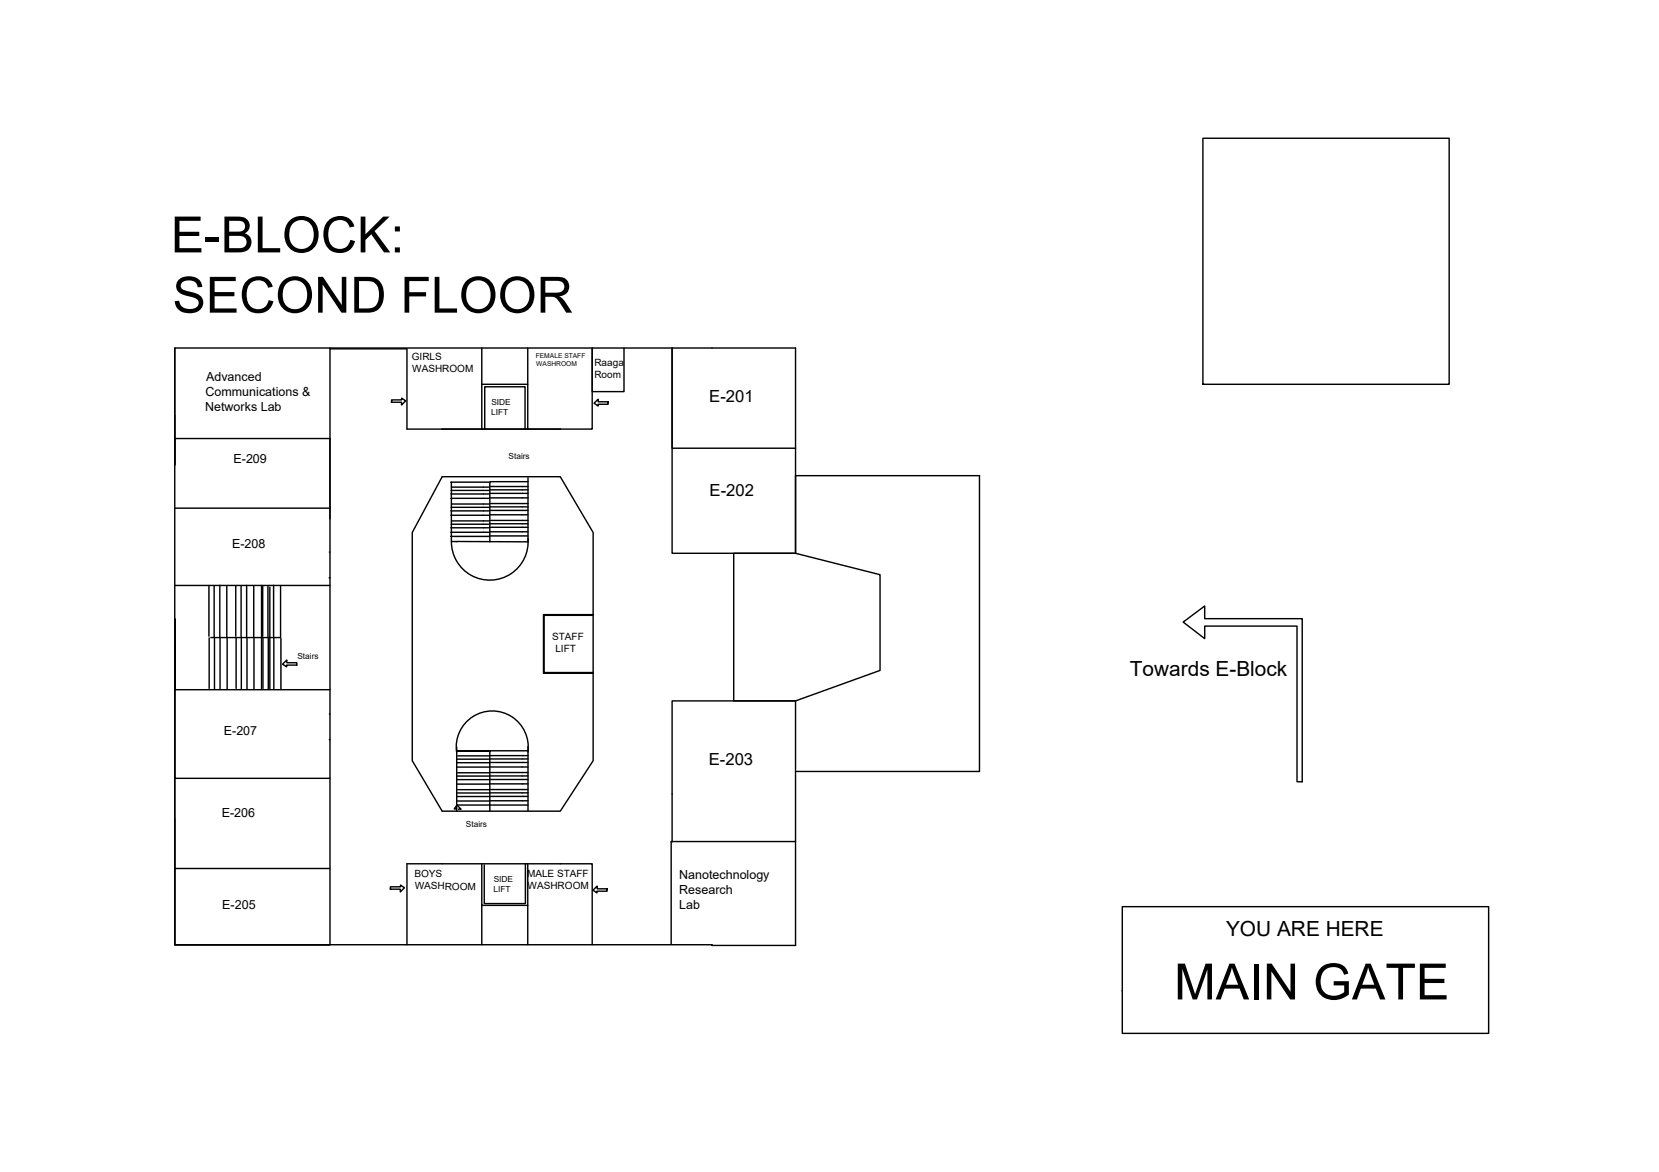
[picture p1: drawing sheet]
<svg xmlns="http://www.w3.org/2000/svg" width="297mm" height="210mm" viewBox="0 0 297 210" stroke-linecap="round" stroke-linejoin="round" font-family="sans-serif">
<!-- layer: 0 -->
<g fill="none" stroke="#000" stroke-width=".25">
<path d="M215.4 24.8h44.1v44h-44.1zM31.3 62.3v21M31.3 78.5h27.8v14.4M59.1 62.3v106.9h-27.8h96.2v.1h15M70.1 72h1.8v.5l.7-.7-.7-.5v.3h-1.8v.5M86.3 62.3v14.5M86.3 68.8h8.2M86.8 76.9v-7.6h7.2v7.6M94.5 62.3v14.5M108.9 72v.4h-1.8v.3l-.7-.5 .7-.7v.5h1.8M111.7 62.3v7.8h-5.7v-7.8v14.5h-33.1v-14.3h-13.8M31.3 91h27.8"/>
<path d="M59 98.9h.1M79.2 85.4h21.1l5.9 10v40.8l-5.9 9.1h-21.1l-5.4-9.1v-40.8zM80.7 86.4h6.8M80.7 96.1h6.8M80.7 95.3h6.8M80.7 94.5h6.8M80.7 92.3h6.8M80.7 91.5h6.8M80.7 89.3h6.8M80.7 88.5h6.8M80.8 93.9h6.7M80.8 90.9h6.7"/>
<path d="M80.8 87.8h6.7M80.8 93.3h6.7M80.8 90.3h6.7M80.8 87.2h6.7M87.7 95.2h6.8M87.7 94.4h6.8M87.7 92.2h6.8M87.7 91.4h6.8M87.7 89.2h6.8M87.7 88.4h6.8M87.7 96h6.8M87.7 93.8h6.8"/>
<path d="M87.7 90.8h6.8M87.7 87.7h6.8M87.8 93.2h6.7M87.8 90.2h6.7M87.8 87.1h6.7M94.5 86.3h-6.8v10.7M94.5 96.4a6.9 6.9 0 0 1-6.5 7.5 6.9 6.9 0 0 1-7.2-6.9M94.5 85.5v11.5h-13.7v-10.6M131.4 99.1h11l15.2 3.8v17.2l-15.2 5.4h-11zM142.4 99.1v-36.8h-111.1v106.9v-53.4v23.6h27.8M142.4 80.3h-22.1v-18v36.8h22.1M142.4 99.1v-13.9h33v53h-33"/>
<path d="M31.3 104.9h27.8M31.4 110.8v12.7v-5.8M37.4 104.9v9.1M37.5 114.3v9M37.7 114.2h12.4M38.3 105v9.1M38.4 114.3v9.1M39.4 104.8v9.3M39.4 114.2v9.3M40.6 105v9.1M40.7 114.3v9.2M42.2 104.9v9.1"/>
<path d="M42.3 114.3v9M43.2 105v9.1M43.2 114.3v9.1M44.2 104.8v9.3M44.2 114.2v9.3M45.4 105v9.1M45.5 114.3v9.2M46.8 104.9v18.6M47 104.9v9.1M47.1 114.3v9M48 105v9.1M48 114.3v9.1"/>
<path d="M48.3 105.1v18.3M49 104.8v9.3M49 114.2v9.3M50.2 105v9.1M50.3 114.3v9.2M50.6 118.9l.8-.7v.5h1.7v.4h-1.8v.3zM58.9 103.5h.2M106.2 110.2h-8.8v10.3h8.8M106.2 110.1h-8.9v10.5h8.9M211.8 111.4l3.9-2.9v2.3h17.5v29.2h-1v-27.9h-16.5v2.3zM31.3 123.5h27.8M59 132.5h.1"/>
<path d="M59 127.9h.1M81.8 134.7a6.4 6.4 0 0 1 6.3-7.4 6.4 6.4 0 0 1 6.4 7.4M81.8 133.8v11.5M81.8 137.4h5.8M81.8 136.6h5.9M81.9 139h5.7M81.9 136h5.7M81.9 138.4h5.8M81.9 135.4h5.8M87.7 137.4h6.8M87.7 136.6h6.8M87.7 139h6.8"/>
<path d="M87.7 135.9h6.8M87.8 138.4h6.7M87.8 135.3h6.7M94.5 134.5h-12.6h5.8v10.7M94.5 133.7v11.5M94.5 139.6h-12.7M142.4 125.5h-22.1v25.3M142.4 125.5v43.7M31.3 155.5h27.8M69.9 159.3h1.8v.4l.7-.7-.7-.5v.3h-1.8v.5M81.6 144.9h-.3l.5-.7 .8 .7h-.5M81.8 144.2h12.7"/>
<path d="M81.8 143.5h5.8M81.8 140.4h5.8M81.9 142h5.7M81.9 141.4h5.8M87.7 143.4h6.8M87.7 140.4h6.8M87.7 142h6.8M87.8 141.4h6.7M94.1 154.7v7.1h-7.4v-6.9M94.5 154.7v7.5h-8.2v-7.4M94.5 142.6l-12.7 .1M108.7 159.2v.4h-1.8v.3l-.7-.5 .7-.7v.5h1.8"/>
<path d="M142.4 150.7h-22.2v18.5M86.3 162.2v7M94.5 162.2v7M106 169.2v-14.5h-33.1v14.5M200.9 162.4h65.6v22.7h-65.6z"/>
</g>
<g font-size="9">
<text x="30.6" y="45.2">E-BLOCK:</text>
<text x="30.9" y="56">SECOND FLOOR</text>
<text x="210.2" y="179">MAIN GATE</text>
</g>
<g font-size="3.7">
<text x="202.3" y="121.1">Towards E-Block</text>
<text x="219.5" y="167.6">YOU ARE HERE</text>
</g>
<g font-size="3">
<text x="127" y="72">E-201</text>
<text x="127" y="88.9">E-202</text>
<text x="126.9" y="137">E-203</text>
</g>
<g font-size="2.2">
<text x="36.8" y="70.9">Communications &amp;</text>
<text x="36.9" y="68.2">Advanced</text>
<text x="36.7" y="73.5">Networks Lab</text>
<text x="41.8" y="83">E-209</text>
<text x="41.6" y="98.1">E-208</text>
<text x="40.1" y="131.6">E-207</text>
<text x="39.7" y="146.3">E-206</text>
<text x="121.6" y="157.5">Nanotechnology</text>
<text x="121.6" y="160.1">Research</text>
<text x="39.8" y="162.7">E-205</text>
<text x="121.6" y="162.8">Lab</text>
</g>
<g font-size="1.8">
<text x="73.7" y="64.4">GIRLS</text>
<text x="106.4" y="65.6">Raaga</text>
<text x="73.8" y="66.6">WASHROOM</text>
<text x="106.4" y="67.7">Room</text>
<text x="98.9" y="114.6">STAFF</text>
<text x="99.4" y="116.7">LIFT</text>
<text x="74.2" y="157" transform="rotate(1 74.2 157)">BOYS</text>
<text x="74.3" y="159.2" transform="rotate(1 74.3 159.2)">WASHROOM</text>
<text x="94.4" y="157.1">MALE STAFF</text>
<text x="94.5" y="159.3">WASHROOM</text>
</g>
<g font-size="1.5">
<text x="87.9" y="74.3">LIFT</text>
<text x="88" y="72.5">SIDE</text>
<text x="91" y="82.3">Stairs</text>
<text x="53.2" y="118">Stairs</text>
<text x="83.4" y="148.1">Stairs</text>
<text x="88.4" y="159.7">LIFT</text>
<text x="88.4" y="157.9">SIDE</text>
</g>
<g font-size="1.2">
<text x="95.9" y="64.1">FEMALE STAFF</text>
<text x="96" y="65.5">WASHROOM</text>
</g>
</svg>
